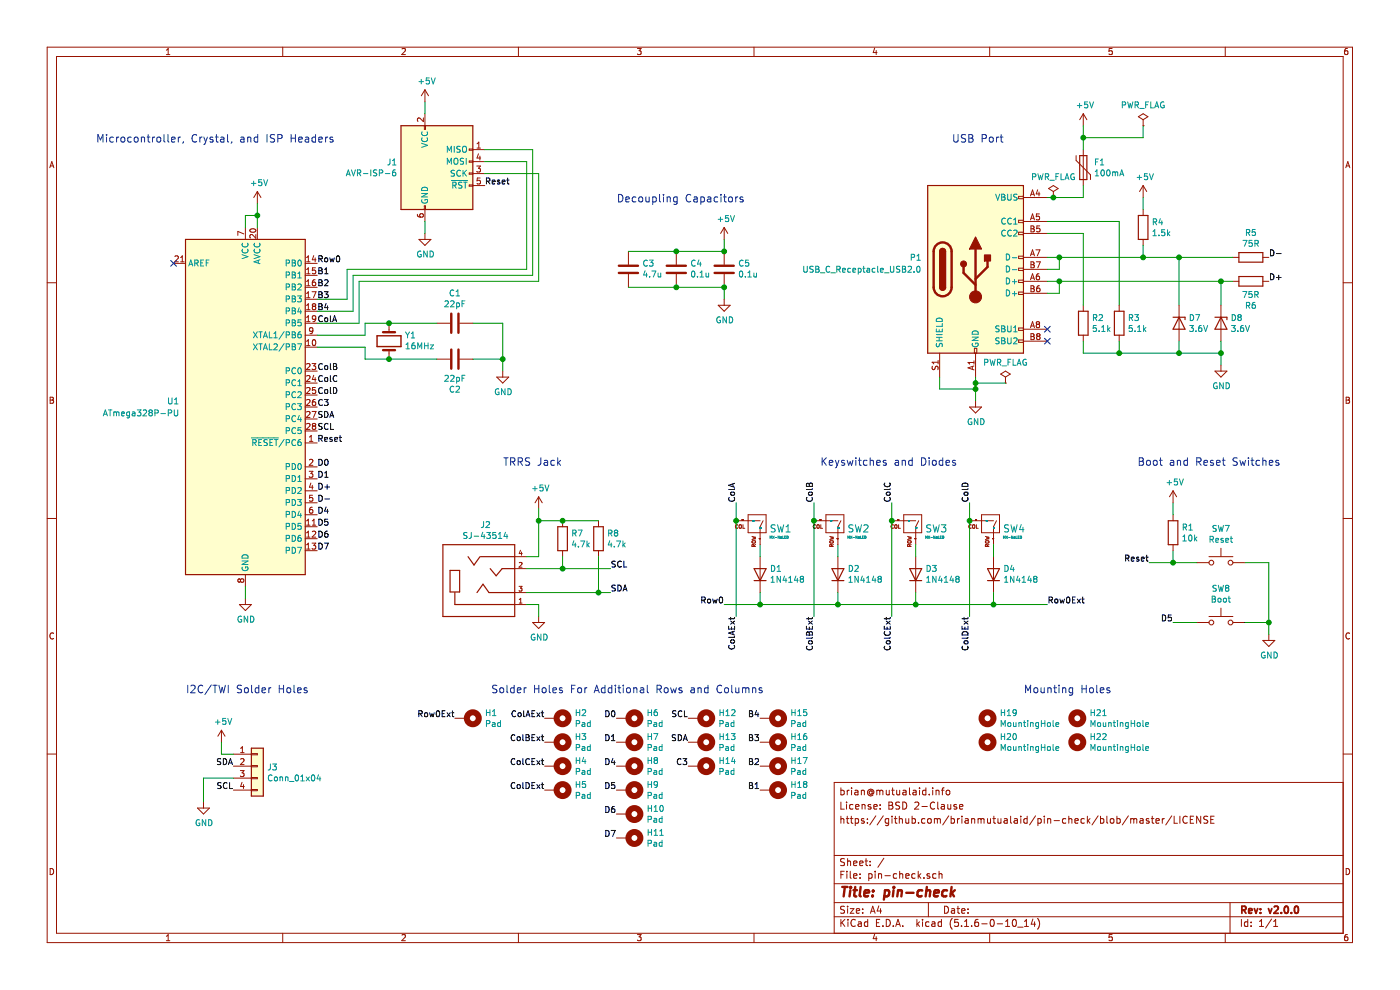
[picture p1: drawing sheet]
EESchema Schematic File Version 4
EELAYER 30 0
EELAYER END
$Descr A4 11693 8268
encoding utf-8
Sheet 1 1
Title "pin-check"
Date ""
Rev "v2.0.0"
Comp ""
Comment1 ""
Comment2 "https://github.com/brianmutualaid/pin-check/blob/master/LICENSE"
Comment3 "License: BSD 2-Clause"
Comment4 "brian@mutualaid.info"
$EndDescr
$Comp
L power:GND #PWR02
U 1 1
P 2050 5000
F 0 "#PWR02" H 2050 4750 50  0001 C CNN
F 1 "GND" H 2055 4827 50  0000 C CNN
F 2 "" H 2050 5000 50  0001 C CNN
F 3 "" H 2050 5000 50  0001 C CNN
	1    2050 5000
	1    0    0    -1  
$EndComp
$Comp
L Switch:SW_Push SW7
U 1 1
P 10200 4700
F 0 "SW7" H 10200 4985 50  0000 C CNN
F 1 "Reset" H 10200 4894 50  0000 C CNN
F 2 "Button_Switch_THT:SW_PUSH_6mm_H4.3mm" H 10200 4900 50  0001 C CNN
F 3 "~" H 10200 4900 50  0001 C CNN
	1    10200 4700
	1    0    0    -1  
$EndComp
$Comp
L Device:R R1
U 1 1
P 9800 4450
F 0 "R1" H 9870 4496 50  0000 L CNN
F 1 "10k" H 9870 4405 50  0000 L CNN
F 2 "Resistor_THT:R_Axial_DIN0204_L3.6mm_D1.6mm_P7.62mm_Horizontal" V 9730 4450 50  0001 C CNN
F 3 "~" H 9800 4450 50  0001 C CNN
	1    9800 4450
	1    0    0    -1  
$EndComp
$Comp
L Switch:SW_Push SW8
U 1 1
P 10200 5200
F 0 "SW8" H 10200 5485 50  0000 C CNN
F 1 "Boot" H 10200 5394 50  0000 C CNN
F 2 "Button_Switch_THT:SW_PUSH_6mm_H4.3mm" H 10200 5400 50  0001 C CNN
F 3 "~" H 10200 5400 50  0001 C CNN
	1    10200 5200
	1    0    0    -1  
$EndComp
Text Label 2650 3700 0    50   ~ 0
Reset
Wire Wire Line
	9600 4700 9800 4700
Wire Wire Line
	9800 4700 9800 4600
Connection ~ 9800 4700
Wire Wire Line
	9800 4700 10000 4700
Text Label 9600 4700 2    50   ~ 0
Reset
Wire Wire Line
	10400 4700 10600 4700
$Comp
L power:GND #PWR04
U 1 1
P 10600 5300
F 0 "#PWR04" H 10600 5050 50  0001 C CNN
F 1 "GND" H 10605 5127 50  0000 C CNN
F 2 "" H 10600 5300 50  0001 C CNN
F 3 "" H 10600 5300 50  0001 C CNN
	1    10600 5300
	1    0    0    -1  
$EndComp
Wire Wire Line
	9800 5200 10000 5200
$Comp
L power:+5V #PWR01
U 1 1
P 9800 4200
F 0 "#PWR01" H 9800 4050 50  0001 C CNN
F 1 "+5V" H 9815 4373 50  0000 C CNN
F 2 "" H 9800 4200 50  0001 C CNN
F 3 "" H 9800 4200 50  0001 C CNN
	1    9800 4200
	1    0    0    -1  
$EndComp
Wire Wire Line
	9800 4300 9800 4200
$Comp
L Device:Crystal Y1
U 1 1
P 3250 2850
F 0 "Y1" V 3296 2719 50  0000 R CNN
F 1 "16MHz" V 3205 2719 50  0000 R CNN
F 2 "Crystal:Crystal_HC49-4H_Vertical" H 3250 2850 50  0001 C CNN
F 3 "~" H 3250 2850 50  0001 C CNN
	1    3250 2850
	0    -1   -1   0   
$EndComp
$Comp
L Device:C C1
U 1 1
P 3800 2700
F 0 "C1" V 3548 2700 50  0000 C CNN
F 1 "22pF" V 3639 2700 50  0000 C CNN
F 2 "Capacitor_THT:C_Rect_L4.0mm_W2.5mm_P2.50mm" H 3838 2550 50  0001 C CNN
F 3 "~" H 3800 2700 50  0001 C CNN
	1    3800 2700
	0    1    1    0   
$EndComp
Wire Wire Line
	3050 2800 3050 2700
Wire Wire Line
	3050 2900 3050 3000
$Comp
L Device:C C2
U 1 1
P 3800 3000
F 0 "C2" V 4052 3000 50  0000 C CNN
F 1 "22pF" V 3961 3000 50  0000 C CNN
F 2 "Capacitor_THT:C_Rect_L4.0mm_W2.5mm_P2.50mm" H 3838 2850 50  0001 C CNN
F 3 "~" H 3800 3000 50  0001 C CNN
	1    3800 3000
	0    1    1    0   
$EndComp
$Comp
L Connector:USB_C_Receptacle_USB2.0 P1
U 1 1
P 8150 2250
F 0 "P1" H 7650 2350 50  0000 C CNN
F 1 "USB_C_Receptacle_USB2.0" H 7200 2250 50  0000 C CNN
F 2 "pin-check:USB_C_GCT_USB4085" H 8300 2250 50  0001 C CNN
F 3 "https://www.usb.org/sites/default/files/documents/usb_type-c.zip" H 8300 2250 50  0001 C CNN
	1    8150 2250
	1    0    0    -1  
$EndComp
$Comp
L Device:R R4
U 1 1
P 9550 1900
F 0 "R4" H 9620 1946 50  0000 L CNN
F 1 "1.5k" H 9620 1855 50  0000 L CNN
F 2 "Resistor_THT:R_Axial_DIN0204_L3.6mm_D1.6mm_P7.62mm_Horizontal" V 9480 1900 50  0001 C CNN
F 3 "~" H 9550 1900 50  0001 C CNN
	1    9550 1900
	1    0    0    -1  
$EndComp
$Comp
L Device:D_Zener D7
U 1 1
P 9850 2700
F 0 "D7" V 9804 2779 50  0000 L CNN
F 1 "3.6V" V 9895 2779 50  0000 L CNN
F 2 "pin-check:D_DO-35_SOD27_P5.08mm_Horizontal" H 9850 2700 50  0001 C CNN
F 3 "~" H 9850 2700 50  0001 C CNN
	1    9850 2700
	0    1    1    0   
$EndComp
Text Label 2650 4200 0    50   ~ 0
D-
Text Label 2650 4100 0    50   ~ 0
D+
$Comp
L Device:D_Zener D8
U 1 1
P 10200 2700
F 0 "D8" V 10154 2779 50  0000 L CNN
F 1 "3.6V" V 10245 2779 50  0000 L CNN
F 2 "pin-check:D_DO-35_SOD27_P5.08mm_Horizontal" H 10200 2700 50  0001 C CNN
F 3 "~" H 10200 2700 50  0001 C CNN
	1    10200 2700
	0    1    1    0   
$EndComp
$Comp
L Device:R R5
U 1 1
P 10450 2150
F 0 "R5" V 10243 2150 50  0000 C CNN
F 1 "75R" V 10334 2150 50  0000 C CNN
F 2 "Resistor_THT:R_Axial_DIN0204_L3.6mm_D1.6mm_P7.62mm_Horizontal" V 10380 2150 50  0001 C CNN
F 3 "~" H 10450 2150 50  0001 C CNN
	1    10450 2150
	0    1    1    0   
$EndComp
$Comp
L power:GND #PWR09
U 1 1
P 10200 3050
F 0 "#PWR09" H 10200 2800 50  0001 C CNN
F 1 "GND" H 10205 2877 50  0000 C CNN
F 2 "" H 10200 3050 50  0001 C CNN
F 3 "" H 10200 3050 50  0001 C CNN
	1    10200 3050
	1    0    0    -1  
$EndComp
Wire Wire Line
	9550 2150 9550 2050
Connection ~ 9550 2150
Wire Wire Line
	9550 2150 9850 2150
Wire Wire Line
	10600 4700 10600 5200
Wire Wire Line
	10400 5200 10600 5200
Connection ~ 10600 5200
Wire Wire Line
	10600 5200 10600 5300
$Comp
L Device:Polyfuse F1
U 1 1
P 9050 1400
F 0 "F1" H 9138 1446 50  0000 L CNN
F 1 "100mA" H 9138 1355 50  0000 L CNN
F 2 "Fuse:Fuse_Littelfuse_395Series" H 9100 1200 50  0001 L CNN
F 3 "~" H 9050 1400 50  0001 C CNN
	1    9050 1400
	1    0    0    -1  
$EndComp
Wire Wire Line
	8750 1650 8800 1650
Wire Wire Line
	9050 1650 9050 1550
$Comp
L power:+5V #PWR08
U 1 1
P 9550 1650
F 0 "#PWR08" H 9550 1500 50  0001 C CNN
F 1 "+5V" H 9565 1823 50  0000 C CNN
F 2 "" H 9550 1650 50  0001 C CNN
F 3 "" H 9550 1650 50  0001 C CNN
	1    9550 1650
	1    0    0    -1  
$EndComp
Wire Wire Line
	9550 1750 9550 1650
$Comp
L power:+5V #PWR07
U 1 1
P 9050 1050
F 0 "#PWR07" H 9050 900 50  0001 C CNN
F 1 "+5V" H 9065 1223 50  0000 C CNN
F 2 "" H 9050 1050 50  0001 C CNN
F 3 "" H 9050 1050 50  0001 C CNN
	1    9050 1050
	1    0    0    -1  
$EndComp
Wire Wire Line
	9050 1250 9050 1150
$Comp
L power:PWR_FLAG #FLG01
U 1 1
P 9550 1050
F 0 "#FLG01" H 9550 1125 50  0001 C CNN
F 1 "PWR_FLAG" H 9550 1223 50  0000 C CNN
F 2 "" H 9550 1050 50  0001 C CNN
F 3 "~" H 9550 1050 50  0001 C CNN
	1    9550 1050
	1    0    0    -1  
$EndComp
Wire Wire Line
	9050 1150 9550 1150
Wire Wire Line
	9550 1150 9550 1050
Connection ~ 9050 1150
Wire Wire Line
	9050 1150 9050 1050
Wire Wire Line
	10200 2850 10200 2950
Wire Wire Line
	9850 2950 10200 2950
Connection ~ 10200 2950
Wire Wire Line
	10200 2950 10200 3050
$Comp
L Device:R R3
U 1 1
P 9350 2700
F 0 "R3" H 9420 2746 50  0000 L CNN
F 1 "5.1k" H 9420 2655 50  0000 L CNN
F 2 "Resistor_THT:R_Axial_DIN0204_L3.6mm_D1.6mm_P7.62mm_Horizontal" V 9280 2700 50  0001 C CNN
F 3 "~" H 9350 2700 50  0001 C CNN
	1    9350 2700
	1    0    0    -1  
$EndComp
Text Label 10600 2150 0    50   ~ 0
D-
Text Label 10600 2350 0    50   ~ 0
D+
Wire Wire Line
	9850 2550 9850 2150
Connection ~ 9850 2150
Wire Wire Line
	9850 2150 10300 2150
Wire Wire Line
	10200 2550 10200 2350
Connection ~ 10200 2350
Wire Wire Line
	10200 2350 10300 2350
Wire Wire Line
	9850 2950 9850 2850
$Comp
L Device:R R2
U 1 1
P 9050 2700
F 0 "R2" H 9120 2746 50  0000 L CNN
F 1 "5.1k" H 9120 2655 50  0000 L CNN
F 2 "Resistor_THT:R_Axial_DIN0204_L3.6mm_D1.6mm_P7.62mm_Horizontal" V 8980 2700 50  0001 C CNN
F 3 "~" H 9050 2700 50  0001 C CNN
	1    9050 2700
	1    0    0    -1  
$EndComp
Wire Wire Line
	8750 1850 9350 1850
Wire Wire Line
	9350 1850 9350 2550
Wire Wire Line
	8750 1950 9050 1950
Wire Wire Line
	9050 1950 9050 2550
Wire Wire Line
	9350 2850 9350 2950
Wire Wire Line
	9350 2950 9850 2950
Connection ~ 9850 2950
Wire Wire Line
	9050 2850 9050 2950
Wire Wire Line
	9050 2950 9350 2950
Connection ~ 9350 2950
NoConn ~ 8750 2850
$Comp
L power:+5V #PWR03
U 1 1
P 2150 1700
F 0 "#PWR03" H 2150 1550 50  0001 C CNN
F 1 "+5V" H 2165 1873 50  0000 C CNN
F 2 "" H 2150 1700 50  0001 C CNN
F 3 "" H 2150 1700 50  0001 C CNN
	1    2150 1700
	1    0    0    -1  
$EndComp
Wire Wire Line
	2150 1700 2150 1800
Wire Wire Line
	2050 1900 2050 1800
Wire Wire Line
	2050 1800 2150 1800
Connection ~ 2150 1800
Wire Wire Line
	2150 1800 2150 1900
NoConn ~ 1450 2200
Text Label 2650 2200 0    50   ~ 0
Row0
Text Label 2650 3100 0    50   ~ 0
ColB
$Comp
L Mechanical:MountingHole_Pad H1
U 1 1
P 3900 6000
F 0 "H1" V 3854 6150 50  0000 L CNN
F 1 "Pad" V 3945 6150 50  0000 L CNN
F 2 "Connector_Wire:SolderWire-0.5sqmm_1x01_D0.9mm_OD2.1mm" H 3900 6000 50  0001 C CNN
F 3 "~" H 3900 6000 50  0001 C CNN
	1    3900 6000
	0    1    1    0   
$EndComp
$Comp
L Mechanical:MountingHole_Pad H2
U 1 1
P 4650 6000
F 0 "H2" V 4604 6150 50  0000 L CNN
F 1 "Pad" V 4695 6150 50  0000 L CNN
F 2 "Connector_Wire:SolderWire-0.5sqmm_1x01_D0.9mm_OD2.1mm" H 4650 6000 50  0001 C CNN
F 3 "~" H 4650 6000 50  0001 C CNN
	1    4650 6000
	0    1    1    0   
$EndComp
$Comp
L Device:R R6
U 1 1
P 10450 2350
F 0 "R6" V 10243 2350 50  0000 C CNN
F 1 "75R" V 10334 2350 50  0000 C CNN
F 2 "Resistor_THT:R_Axial_DIN0204_L3.6mm_D1.6mm_P7.62mm_Horizontal" V 10380 2350 50  0001 C CNN
F 3 "~" H 10450 2350 50  0001 C CNN
	1    10450 2350
	0    -1   -1   0   
$EndComp
$Comp
L power:PWR_FLAG #FLG0101
U 1 1
P 8800 1650
F 0 "#FLG0101" H 8800 1725 50  0001 C CNN
F 1 "PWR_FLAG" H 8800 1823 50  0000 C CNN
F 2 "" H 8800 1650 50  0001 C CNN
F 3 "~" H 8800 1650 50  0001 C CNN
	1    8800 1650
	1    0    0    -1  
$EndComp
Connection ~ 8800 1650
Wire Wire Line
	8800 1650 9050 1650
$Comp
L power:PWR_FLAG #FLG0102
U 1 1
P 8400 3200
F 0 "#FLG0102" H 8400 3275 50  0001 C CNN
F 1 "PWR_FLAG" H 8400 3373 50  0000 C CNN
F 2 "" H 8400 3200 50  0001 C CNN
F 3 "~" H 8400 3200 50  0001 C CNN
	1    8400 3200
	1    0    0    -1  
$EndComp
Wire Wire Line
	8750 2450 8850 2450
Wire Wire Line
	8850 2450 8850 2350
Wire Wire Line
	8850 2350 10200 2350
NoConn ~ 8750 2750
Wire Wire Line
	8150 3150 8150 3200
Wire Wire Line
	7850 3150 7850 3250
Wire Wire Line
	7850 3250 8150 3250
Connection ~ 8150 3250
Wire Wire Line
	8150 3250 8150 3350
Wire Wire Line
	8400 3200 8150 3200
Connection ~ 8150 3200
Wire Wire Line
	8150 3200 8150 3250
Wire Wire Line
	8750 2150 8850 2150
Wire Wire Line
	8750 2350 8850 2350
Connection ~ 8850 2350
Wire Wire Line
	8750 2250 8850 2250
Wire Wire Line
	8850 2250 8850 2150
Connection ~ 8850 2150
Wire Wire Line
	8850 2150 9550 2150
Wire Wire Line
	3250 2700 3650 2700
Wire Wire Line
	3950 3000 4200 3000
Wire Wire Line
	4200 3000 4200 3100
Wire Wire Line
	3950 2700 4200 2700
Wire Wire Line
	4200 2700 4200 3000
Connection ~ 4200 3000
Wire Wire Line
	3050 2700 3250 2700
Connection ~ 3250 2700
Wire Wire Line
	3050 3000 3250 3000
Connection ~ 3250 3000
Wire Wire Line
	3250 3000 3650 3000
Wire Wire Line
	3050 2800 2650 2800
Wire Wire Line
	2650 2900 3050 2900
Text Label 4550 6000 2    50   ~ 0
ColAExt
Text Label 3800 6000 2    50   ~ 0
Row0Ext
Text Label 2650 3200 0    50   ~ 0
ColC
Text Label 2650 3300 0    50   ~ 0
ColD
$Comp
L Mechanical:MountingHole_Pad H3
U 1 1
P 4650 6200
F 0 "H3" V 4604 6350 50  0000 L CNN
F 1 "Pad" V 4695 6350 50  0000 L CNN
F 2 "Connector_Wire:SolderWire-0.5sqmm_1x01_D0.9mm_OD2.1mm" H 4650 6200 50  0001 C CNN
F 3 "~" H 4650 6200 50  0001 C CNN
	1    4650 6200
	0    1    1    0   
$EndComp
$Comp
L Mechanical:MountingHole_Pad H4
U 1 1
P 4650 6400
F 0 "H4" V 4604 6550 50  0000 L CNN
F 1 "Pad" V 4695 6550 50  0000 L CNN
F 2 "Connector_Wire:SolderWire-0.5sqmm_1x01_D0.9mm_OD2.1mm" H 4650 6400 50  0001 C CNN
F 3 "~" H 4650 6400 50  0001 C CNN
	1    4650 6400
	0    1    1    0   
$EndComp
$Comp
L Mechanical:MountingHole_Pad H5
U 1 1
P 4650 6600
F 0 "H5" V 4604 6750 50  0000 L CNN
F 1 "Pad" V 4695 6750 50  0000 L CNN
F 2 "Connector_Wire:SolderWire-0.5sqmm_1x01_D0.9mm_OD2.1mm" H 4650 6600 50  0001 C CNN
F 3 "~" H 4650 6600 50  0001 C CNN
	1    4650 6600
	0    1    1    0   
$EndComp
$Comp
L Mechanical:MountingHole_Pad H14
U 1 1
P 5850 6400
F 0 "H14" V 5804 6550 50  0000 L CNN
F 1 "Pad" V 5895 6550 50  0000 L CNN
F 2 "Connector_Wire:SolderWire-0.5sqmm_1x01_D0.9mm_OD2.1mm" H 5850 6400 50  0001 C CNN
F 3 "~" H 5850 6400 50  0001 C CNN
	1    5850 6400
	0    1    1    0   
$EndComp
$Comp
L Mechanical:MountingHole_Pad H13
U 1 1
P 5850 6200
F 0 "H13" V 5804 6350 50  0000 L CNN
F 1 "Pad" V 5895 6350 50  0000 L CNN
F 2 "Connector_Wire:SolderWire-0.5sqmm_1x01_D0.9mm_OD2.1mm" H 5850 6200 50  0001 C CNN
F 3 "~" H 5850 6200 50  0001 C CNN
	1    5850 6200
	0    1    1    0   
$EndComp
Text Label 4550 6200 2    50   ~ 0
ColBExt
Text Label 4550 6400 2    50   ~ 0
ColCExt
Text Label 4550 6600 2    50   ~ 0
ColDExt
$Comp
L Mechanical:MountingHole_Pad H18
U 1 1
P 6450 6600
F 0 "H18" V 6404 6750 50  0000 L CNN
F 1 "Pad" V 6495 6750 50  0000 L CNN
F 2 "Connector_Wire:SolderWire-0.5sqmm_1x01_D0.9mm_OD2.1mm" H 6450 6600 50  0001 C CNN
F 3 "~" H 6450 6600 50  0001 C CNN
	1    6450 6600
	0    1    1    0   
$EndComp
$Comp
L Mechanical:MountingHole_Pad H17
U 1 1
P 6450 6400
F 0 "H17" V 6404 6550 50  0000 L CNN
F 1 "Pad" V 6495 6550 50  0000 L CNN
F 2 "Connector_Wire:SolderWire-0.5sqmm_1x01_D0.9mm_OD2.1mm" H 6450 6400 50  0001 C CNN
F 3 "~" H 6450 6400 50  0001 C CNN
	1    6450 6400
	0    1    1    0   
$EndComp
$Comp
L Mechanical:MountingHole_Pad H16
U 1 1
P 6450 6200
F 0 "H16" V 6404 6350 50  0000 L CNN
F 1 "Pad" V 6495 6350 50  0000 L CNN
F 2 "Connector_Wire:SolderWire-0.5sqmm_1x01_D0.9mm_OD2.1mm" H 6450 6200 50  0001 C CNN
F 3 "~" H 6450 6200 50  0001 C CNN
	1    6450 6200
	0    1    1    0   
$EndComp
$Comp
L Mechanical:MountingHole_Pad H15
U 1 1
P 6450 6000
F 0 "H15" V 6404 6150 50  0000 L CNN
F 1 "Pad" V 6495 6150 50  0000 L CNN
F 2 "Connector_Wire:SolderWire-0.5sqmm_1x01_D0.9mm_OD2.1mm" H 6450 6000 50  0001 C CNN
F 3 "~" H 6450 6000 50  0001 C CNN
	1    6450 6000
	0    1    1    0   
$EndComp
Text Label 6350 6600 2    50   ~ 0
B1
Text Label 6350 6400 2    50   ~ 0
B2
Text Label 6350 6200 2    50   ~ 0
B3
Text Label 6350 6000 2    50   ~ 0
B4
$Comp
L MCU_Microchip_ATmega:ATmega328P-PU U1
U 1 1
P 2050 3400
F 0 "U1" H 1500 3450 50  0000 R CNN
F 1 "ATmega328P-PU" H 1500 3350 50  0000 R CNN
F 2 "Package_DIP:DIP-28_W7.62mm" H 2050 3400 50  0001 C CIN
F 3 "http://ww1.microchip.com/downloads/en/DeviceDoc/ATmega48A-PA-88A-PA-168A-PA-328-P-DS-DS40002061A.pdf" H 2050 3400 50  0001 C CNN
	1    2050 3400
	1    0    0    -1  
$EndComp
Text Label 2650 2300 0    50   ~ 0
B1
Text Label 2650 2400 0    50   ~ 0
B2
Text Label 2650 2500 0    50   ~ 0
B3
Text Label 2650 2600 0    50   ~ 0
B4
Text Label 2650 2700 0    50   ~ 0
ColA
Text Label 2650 3600 0    50   ~ 0
SCL
Text Label 2650 3900 0    50   ~ 0
D0
Text Label 2650 4000 0    50   ~ 0
D1
Text Label 2650 4300 0    50   ~ 0
D4
Text Label 2650 4500 0    50   ~ 0
D6
Text Label 2650 4600 0    50   ~ 0
D7
$Comp
L Mechanical:MountingHole_Pad H12
U 1 1
P 5850 6000
F 0 "H12" V 5804 6150 50  0000 L CNN
F 1 "Pad" V 5895 6150 50  0000 L CNN
F 2 "Connector_Wire:SolderWire-0.5sqmm_1x01_D0.9mm_OD2.1mm" H 5850 6000 50  0001 C CNN
F 3 "~" H 5850 6000 50  0001 C CNN
	1    5850 6000
	0    1    1    0   
$EndComp
Text Label 5750 6000 2    50   ~ 0
SCL
$Comp
L Mechanical:MountingHole_Pad H6
U 1 1
P 5250 6000
F 0 "H6" V 5204 6150 50  0000 L CNN
F 1 "Pad" V 5295 6150 50  0000 L CNN
F 2 "Connector_Wire:SolderWire-0.5sqmm_1x01_D0.9mm_OD2.1mm" H 5250 6000 50  0001 C CNN
F 3 "~" H 5250 6000 50  0001 C CNN
	1    5250 6000
	0    1    1    0   
$EndComp
Text Label 5150 6000 2    50   ~ 0
D0
$Comp
L Mechanical:MountingHole_Pad H7
U 1 1
P 5250 6200
F 0 "H7" V 5204 6350 50  0000 L CNN
F 1 "Pad" V 5295 6350 50  0000 L CNN
F 2 "Connector_Wire:SolderWire-0.5sqmm_1x01_D0.9mm_OD2.1mm" H 5250 6200 50  0001 C CNN
F 3 "~" H 5250 6200 50  0001 C CNN
	1    5250 6200
	0    1    1    0   
$EndComp
Text Label 5150 6200 2    50   ~ 0
D1
$Comp
L Mechanical:MountingHole_Pad H8
U 1 1
P 5250 6400
F 0 "H8" V 5204 6550 50  0000 L CNN
F 1 "Pad" V 5295 6550 50  0000 L CNN
F 2 "Connector_Wire:SolderWire-0.5sqmm_1x01_D0.9mm_OD2.1mm" H 5250 6400 50  0001 C CNN
F 3 "~" H 5250 6400 50  0001 C CNN
	1    5250 6400
	0    1    1    0   
$EndComp
Text Label 5150 6400 2    50   ~ 0
D4
$Comp
L Mechanical:MountingHole_Pad H10
U 1 1
P 5250 6800
F 0 "H10" V 5204 6950 50  0000 L CNN
F 1 "Pad" V 5295 6950 50  0000 L CNN
F 2 "Connector_Wire:SolderWire-0.5sqmm_1x01_D0.9mm_OD2.1mm" H 5250 6800 50  0001 C CNN
F 3 "~" H 5250 6800 50  0001 C CNN
	1    5250 6800
	0    1    1    0   
$EndComp
Text Label 5150 6800 2    50   ~ 0
D6
$Comp
L Mechanical:MountingHole_Pad H11
U 1 1
P 5250 7000
F 0 "H11" V 5204 7150 50  0000 L CNN
F 1 "Pad" V 5295 7150 50  0000 L CNN
F 2 "Connector_Wire:SolderWire-0.5sqmm_1x01_D0.9mm_OD2.1mm" H 5250 7000 50  0001 C CNN
F 3 "~" H 5250 7000 50  0001 C CNN
	1    5250 7000
	0    1    1    0   
$EndComp
Text Label 5150 7000 2    50   ~ 0
D7
Wire Wire Line
	3550 850  3550 950 
$Comp
L power:+5V #PWR0101
U 1 1
P 3550 850
F 0 "#PWR0101" H 3550 700 50  0001 C CNN
F 1 "+5V" H 3565 1023 50  0000 C CNN
F 2 "" H 3550 850 50  0001 C CNN
F 3 "" H 3550 850 50  0001 C CNN
	1    3550 850 
	1    0    0    -1  
$EndComp
Wire Wire Line
	3550 1950 3550 1850
$Comp
L power:GND #PWR0102
U 1 1
P 3550 1950
F 0 "#PWR0102" H 3550 1700 50  0001 C CNN
F 1 "GND" H 3555 1777 50  0000 C CNN
F 2 "" H 3550 1950 50  0001 C CNN
F 3 "" H 3550 1950 50  0001 C CNN
	1    3550 1950
	1    0    0    -1  
$EndComp
$Comp
L Connector:AVR-ISP-6 J1
U 1 1
P 3650 1450
F 0 "J1" H 3321 1546 50  0000 R CNN
F 1 "AVR-ISP-6" H 3321 1455 50  0000 R CNN
F 2 "Connector_PinHeader_2.54mm:PinHeader_2x03_P2.54mm_Vertical" V 3400 1500 50  0001 C CNN
F 3 " ~" H 2375 900 50  0001 C CNN
	1    3650 1450
	1    0    0    -1  
$EndComp
$Comp
L power:GND #PWR05
U 1 1
P 4200 3100
F 0 "#PWR05" H 4200 2850 50  0001 C CNN
F 1 "GND" H 4205 2927 50  0000 C CNN
F 2 "" H 4200 3100 50  0001 C CNN
F 3 "" H 4200 3100 50  0001 C CNN
	1    4200 3100
	1    0    0    -1  
$EndComp
Text Label 4050 1550 0    50   ~ 0
Reset
Wire Wire Line
	4500 1450 4050 1450
Wire Wire Line
	3000 2700 2650 2700
Wire Wire Line
	2950 2600 2650 2600
Wire Wire Line
	2900 2500 2650 2500
Wire Wire Line
	3000 2350 4500 2350
Wire Wire Line
	4500 1450 4500 2350
Wire Wire Line
	3000 2700 3000 2350
Wire Wire Line
	2950 2300 2950 2600
Wire Wire Line
	2900 2500 2900 2250
Wire Wire Line
	4450 2300 2950 2300
Wire Wire Line
	4450 2300 4450 1250
Wire Wire Line
	4450 1250 4050 1250
Wire Wire Line
	4400 2250 2900 2250
Wire Wire Line
	4400 2250 4400 1350
Wire Wire Line
	4050 1350 4400 1350
$Comp
L Device:C C3
U 1 1
P 5250 2250
F 0 "C3" H 5135 2204 50  0000 R CNN
F 1 "4.7u" H 5135 2295 50  0000 R CNN
F 2 "Capacitor_THT:C_Radial_D4.0mm_H7.0mm_P1.50mm" H 5288 2100 50  0001 C CNN
F 3 "~" H 5250 2250 50  0001 C CNN
	1    5250 2250
	-1   0    0    1   
$EndComp
$Comp
L Device:C C4
U 1 1
P 5650 2250
F 0 "C4" H 5535 2204 50  0000 R CNN
F 1 "0.1u" H 5535 2295 50  0000 R CNN
F 2 "Capacitor_THT:C_Rect_L4.0mm_W2.5mm_P2.50mm" H 5688 2100 50  0001 C CNN
F 3 "~" H 5650 2250 50  0001 C CNN
	1    5650 2250
	-1   0    0    1   
$EndComp
$Comp
L power:+5V #PWR0103
U 1 1
P 6050 2000
F 0 "#PWR0103" H 6050 1850 50  0001 C CNN
F 1 "+5V" H 6065 2173 50  0000 C CNN
F 2 "" H 6050 2000 50  0001 C CNN
F 3 "" H 6050 2000 50  0001 C CNN
	1    6050 2000
	1    0    0    -1  
$EndComp
$Comp
L power:GND #PWR0104
U 1 1
P 6050 2500
F 0 "#PWR0104" H 6050 2250 50  0001 C CNN
F 1 "GND" H 6055 2327 50  0000 C CNN
F 2 "" H 6050 2500 50  0001 C CNN
F 3 "" H 6050 2500 50  0001 C CNN
	1    6050 2500
	1    0    0    -1  
$EndComp
$Comp
L Device:C C5
U 1 1
P 6050 2250
F 0 "C5" H 5935 2204 50  0000 R CNN
F 1 "0.1u" H 5935 2295 50  0000 R CNN
F 2 "Capacitor_THT:C_Rect_L4.0mm_W2.5mm_P2.50mm" H 6088 2100 50  0001 C CNN
F 3 "~" H 6050 2250 50  0001 C CNN
	1    6050 2250
	-1   0    0    1   
$EndComp
Text Notes 7950 1200 0    63   ~ 0
USB Port
Text Notes 4100 5800 0    63   ~ 0
Solder Holes For Additional Rows and Columns
Text Notes 9500 3900 0    63   ~ 0
Boot and Reset Switches
Wire Wire Line
	2050 4900 2050 5000
Text Notes 800  1200 0    63   ~ 0
Microcontroller, Crystal, and ISP Headers
Text Notes 5150 1700 0    63   ~ 0
Decoupling Capacitors
Wire Wire Line
	6050 2100 6050 2000
Wire Wire Line
	6050 2400 6050 2500
Wire Wire Line
	5250 2400 5650 2400
Connection ~ 6050 2400
Connection ~ 5650 2400
Wire Wire Line
	5650 2400 6050 2400
Wire Wire Line
	5250 2100 5650 2100
Connection ~ 6050 2100
Connection ~ 5650 2100
Wire Wire Line
	5650 2100 6050 2100
$Comp
L Mechanical:MountingHole H19
U 1 1
P 8250 6000
F 0 "H19" H 8350 6046 50  0000 L CNN
F 1 "MountingHole" H 8350 5955 50  0000 L CNN
F 2 "MountingHole:MountingHole_2.2mm_M2" H 8250 6000 50  0001 C CNN
F 3 "~" H 8250 6000 50  0001 C CNN
	1    8250 6000
	1    0    0    -1  
$EndComp
$Comp
L Mechanical:MountingHole H21
U 1 1
P 9000 6000
F 0 "H21" H 9100 6046 50  0000 L CNN
F 1 "MountingHole" H 9100 5955 50  0000 L CNN
F 2 "MountingHole:MountingHole_2.2mm_M2" H 9000 6000 50  0001 C CNN
F 3 "~" H 9000 6000 50  0001 C CNN
	1    9000 6000
	1    0    0    -1  
$EndComp
$Comp
L Mechanical:MountingHole H20
U 1 1
P 8250 6200
F 0 "H20" H 8350 6246 50  0000 L CNN
F 1 "MountingHole" H 8350 6155 50  0000 L CNN
F 2 "MountingHole:MountingHole_2.2mm_M2" H 8250 6200 50  0001 C CNN
F 3 "~" H 8250 6200 50  0001 C CNN
	1    8250 6200
	1    0    0    -1  
$EndComp
$Comp
L Mechanical:MountingHole H22
U 1 1
P 9000 6200
F 0 "H22" H 9100 6246 50  0000 L CNN
F 1 "MountingHole" H 9100 6155 50  0000 L CNN
F 2 "MountingHole:MountingHole_2.2mm_M2" H 9000 6200 50  0001 C CNN
F 3 "~" H 9000 6200 50  0001 C CNN
	1    9000 6200
	1    0    0    -1  
$EndComp
Text Notes 8550 5800 0    63   ~ 0
Mounting Holes
Text Label 2650 3400 0    50   ~ 0
C3
Text Label 2650 3500 0    50   ~ 0
SDA
Text Label 5750 6400 2    50   ~ 0
C3
Text Label 5750 6200 2    50   ~ 0
SDA
$Comp
L pin-check:SJ-43514 J2
U 1 1
P 4000 4850
F 0 "J2" H 4057 5317 50  0000 C CNN
F 1 "SJ-43514" H 4057 5226 50  0000 C CNN
F 2 "pin-check:CUI_SJ-43514" H 4000 4850 50  0001 L BNN
F 3 "1.04" H 4000 4850 50  0001 L BNN
F 4 "CUI INC" H 4000 4850 50  0001 L BNN "Field4"
F 5 "MANUFACTURER RECOMMENDATIONS" H 4000 4850 50  0001 L BNN "Field5"
	1    4000 4850
	1    0    0    -1  
$EndComp
$Comp
L power:+5V #PWR010
U 1 1
P 4500 4250
F 0 "#PWR010" H 4500 4100 50  0001 C CNN
F 1 "+5V" H 4515 4423 50  0000 C CNN
F 2 "" H 4500 4250 50  0001 C CNN
F 3 "" H 4500 4250 50  0001 C CNN
	1    4500 4250
	1    0    0    -1  
$EndComp
$Comp
L power:GND #PWR011
U 1 1
P 4500 5150
F 0 "#PWR011" H 4500 4900 50  0001 C CNN
F 1 "GND" H 4505 4977 50  0000 C CNN
F 2 "" H 4500 5150 50  0001 C CNN
F 3 "" H 4500 5150 50  0001 C CNN
	1    4500 5150
	1    0    0    -1  
$EndComp
Wire Wire Line
	4400 5050 4500 5050
Wire Wire Line
	4500 5050 4500 5150
$Comp
L Device:R R7
U 1 1
P 4700 4500
F 0 "R7" H 4770 4546 50  0000 L CNN
F 1 "4.7k" H 4770 4455 50  0000 L CNN
F 2 "Resistor_THT:R_Axial_DIN0204_L3.6mm_D1.6mm_P7.62mm_Horizontal" V 4630 4500 50  0001 C CNN
F 3 "~" H 4700 4500 50  0001 C CNN
	1    4700 4500
	1    0    0    -1  
$EndComp
$Comp
L Device:R R8
U 1 1
P 5000 4500
F 0 "R8" H 5070 4546 50  0000 L CNN
F 1 "4.7k" H 5070 4455 50  0000 L CNN
F 2 "Resistor_THT:R_Axial_DIN0204_L3.6mm_D1.6mm_P7.62mm_Horizontal" V 4930 4500 50  0001 C CNN
F 3 "~" H 5000 4500 50  0001 C CNN
	1    5000 4500
	1    0    0    -1  
$EndComp
Wire Wire Line
	4400 4650 4500 4650
Wire Wire Line
	4500 4650 4500 4350
Connection ~ 4500 4350
Wire Wire Line
	4500 4350 4500 4250
Wire Wire Line
	4700 4350 4500 4350
Wire Wire Line
	4400 4950 5000 4950
Wire Wire Line
	4400 4750 4700 4750
Wire Wire Line
	4700 4750 4700 4650
Connection ~ 4700 4750
Wire Wire Line
	4700 4750 5100 4750
Wire Wire Line
	5000 4950 5000 4650
Connection ~ 5000 4950
Wire Wire Line
	5000 4950 5100 4950
Wire Wire Line
	4700 4350 5000 4350
Connection ~ 4700 4350
Text Label 5100 4750 0    50   ~ 0
SCL
Text Label 5100 4950 0    50   ~ 0
SDA
Text Notes 4200 3900 0    63   ~ 0
TRRS Jack
$Comp
L power:GND #PWR06
U 1 1
P 8150 3350
F 0 "#PWR06" H 8150 3100 50  0001 C CNN
F 1 "GND" H 8155 3177 50  0000 C CNN
F 2 "" H 8150 3350 50  0001 C CNN
F 3 "" H 8150 3350 50  0001 C CNN
	1    8150 3350
	1    0    0    -1  
$EndComp
Text Notes 6850 3900 0    63   ~ 0
Keyswitches and Diodes
Text Label 6150 4200 1    50   ~ 0
ColA
Text Label 6800 4200 1    50   ~ 0
ColB
Text Label 8100 4200 1    50   ~ 0
ColD
Text Label 7450 4200 1    50   ~ 0
ColC
$Comp
L Device:D D4
U 1 1
P 8300 4800
F 0 "D4" V 8346 4720 50  0000 R CNN
F 1 "1N4148" V 8255 4720 50  0000 R CNN
F 2 "pin-check:D_DO-35_SOD27_P5.08mm_Horizontal" H 8300 4800 50  0001 C CNN
F 3 "~" H 8300 4800 50  0001 C CNN
	1    8300 4800
	0    -1   -1   0   
$EndComp
$Comp
L Device:D D3
U 1 1
P 7650 4800
F 0 "D3" V 7696 4720 50  0000 R CNN
F 1 "1N4148" V 7605 4720 50  0000 R CNN
F 2 "pin-check:D_DO-35_SOD27_P5.08mm_Horizontal" H 7650 4800 50  0001 C CNN
F 3 "~" H 7650 4800 50  0001 C CNN
	1    7650 4800
	0    -1   -1   0   
$EndComp
$Comp
L Device:D D2
U 1 1
P 7000 4800
F 0 "D2" V 7046 4720 50  0000 R CNN
F 1 "1N4148" V 6955 4720 50  0000 R CNN
F 2 "pin-check:D_DO-35_SOD27_P5.08mm_Horizontal" H 7000 4800 50  0001 C CNN
F 3 "~" H 7000 4800 50  0001 C CNN
	1    7000 4800
	0    -1   -1   0   
$EndComp
$Comp
L Device:D D1
U 1 1
P 6350 4800
F 0 "D1" V 6396 4720 50  0000 R CNN
F 1 "1N4148" V 6305 4720 50  0000 R CNN
F 2 "pin-check:D_DO-35_SOD27_P5.08mm_Horizontal" H 6350 4800 50  0001 C CNN
F 3 "~" H 6350 4800 50  0001 C CNN
	1    6350 4800
	0    -1   -1   0   
$EndComp
$Comp
L pin-check:MX-NoLED SW1
U 1 1
P 6300 4400
F 0 "SW1" V 6314 4528 60  0000 L CNN
F 1 "MX-NoLED" V 6388 4528 20  0000 L CNN
F 2 "pin-check:MX-1U-NoLED" H 5675 4375 60  0001 C CNN
F 3 "" H 5675 4375 60  0001 C CNN
	1    6300 4400
	0    1    1    0   
$EndComp
Wire Wire Line
	6350 4550 6350 4650
$Comp
L pin-check:MX-NoLED SW2
U 1 1
P 6950 4400
F 0 "SW2" V 6964 4528 60  0000 L CNN
F 1 "MX-NoLED" V 7038 4528 20  0000 L CNN
F 2 "pin-check:MX-1U-NoLED" H 6325 4375 60  0001 C CNN
F 3 "" H 6325 4375 60  0001 C CNN
	1    6950 4400
	0    1    1    0   
$EndComp
$Comp
L pin-check:MX-NoLED SW3
U 1 1
P 7600 4400
F 0 "SW3" V 7614 4528 60  0000 L CNN
F 1 "MX-NoLED" V 7688 4528 20  0000 L CNN
F 2 "pin-check:MX-1U-NoLED" H 6975 4375 60  0001 C CNN
F 3 "" H 6975 4375 60  0001 C CNN
	1    7600 4400
	0    1    1    0   
$EndComp
Wire Wire Line
	7000 4550 7000 4650
Wire Wire Line
	7650 4550 7650 4650
Wire Wire Line
	8300 4550 8300 4650
Wire Wire Line
	6350 4950 6350 5050
Wire Wire Line
	6350 5050 7000 5050
Wire Wire Line
	7000 4950 7000 5050
Connection ~ 7000 5050
Wire Wire Line
	7000 5050 7650 5050
Wire Wire Line
	7650 4950 7650 5050
Connection ~ 7650 5050
Wire Wire Line
	7650 5050 8300 5050
Wire Wire Line
	8300 4950 8300 5050
Connection ~ 8300 5050
Wire Wire Line
	8300 5050 8750 5050
Text Label 6050 5050 2    50   ~ 0
Row0
Text Label 8750 5050 0    50   ~ 0
Row0Ext
$Comp
L pin-check:MX-NoLED SW4
U 1 1
P 8250 4400
F 0 "SW4" V 8264 4528 60  0000 L CNN
F 1 "MX-NoLED" V 8338 4528 20  0000 L CNN
F 2 "pin-check:MX-1U-NoLED" H 7625 4375 60  0001 C CNN
F 3 "" H 7625 4375 60  0001 C CNN
	1    8250 4400
	0    1    1    0   
$EndComp
Wire Wire Line
	8100 4350 8100 5150
Wire Wire Line
	7450 4350 7450 5150
Wire Wire Line
	6800 4350 6800 5150
Wire Wire Line
	6050 5050 6350 5050
Connection ~ 6350 5050
Wire Wire Line
	6150 4350 6150 5150
Text Label 6150 5150 3    50   ~ 0
ColAExt
Text Label 6800 5150 3    50   ~ 0
ColBExt
Text Label 7450 5150 3    50   ~ 0
ColCExt
Text Label 8100 5150 3    50   ~ 0
ColDExt
Wire Wire Line
	6150 4350 6150 4200
Connection ~ 6150 4350
Wire Wire Line
	6800 4350 6800 4200
Connection ~ 6800 4350
Wire Wire Line
	7450 4350 7450 4200
Connection ~ 7450 4350
Wire Wire Line
	8100 4350 8100 4200
Connection ~ 8100 4350
Text Label 1950 6600 2    50   ~ 0
SCL
Text Label 1950 6400 2    50   ~ 0
SDA
$Comp
L power:+5V #PWR0105
U 1 1
P 1850 6200
F 0 "#PWR0105" H 1850 6050 50  0001 C CNN
F 1 "+5V" H 1865 6373 50  0000 C CNN
F 2 "" H 1850 6200 50  0001 C CNN
F 3 "" H 1850 6200 50  0001 C CNN
	1    1850 6200
	1    0    0    -1  
$EndComp
$Comp
L power:GND #PWR0106
U 1 1
P 1700 6700
F 0 "#PWR0106" H 1700 6450 50  0001 C CNN
F 1 "GND" H 1705 6527 50  0000 C CNN
F 2 "" H 1700 6700 50  0001 C CNN
F 3 "" H 1700 6700 50  0001 C CNN
	1    1700 6700
	1    0    0    -1  
$EndComp
Text Notes 1550 5800 0    63   ~ 0
I2C/TWI Solder Holes
Text Label 2650 4400 0    50   ~ 0
D5
Text Label 9800 5200 2    50   ~ 0
D5
$Comp
L Mechanical:MountingHole_Pad H9
U 1 1
P 5250 6600
F 0 "H9" V 5204 6750 50  0000 L CNN
F 1 "Pad" V 5295 6750 50  0000 L CNN
F 2 "Connector_Wire:SolderWire-0.5sqmm_1x01_D0.9mm_OD2.1mm" H 5250 6600 50  0001 C CNN
F 3 "~" H 5250 6600 50  0001 C CNN
	1    5250 6600
	0    1    1    0   
$EndComp
Text Label 5150 6600 2    50   ~ 0
D5
$Comp
L Connector_Generic:Conn_01x04 J3
U 1 1
P 2150 6400
F 0 "J3" H 2230 6392 50  0000 L CNN
F 1 "Conn_01x04" H 2230 6301 50  0000 L CNN
F 2 "Connector_PinSocket_2.54mm:PinSocket_1x04_P2.54mm_Vertical" H 2150 6400 50  0001 C CNN
F 3 "~" H 2150 6400 50  0001 C CNN
	1    2150 6400
	1    0    0    -1  
$EndComp
Wire Wire Line
	1950 6300 1850 6300
Wire Wire Line
	1850 6300 1850 6200
Wire Wire Line
	1950 6500 1700 6500
Wire Wire Line
	1700 6500 1700 6700
$EndSCHEMATC
